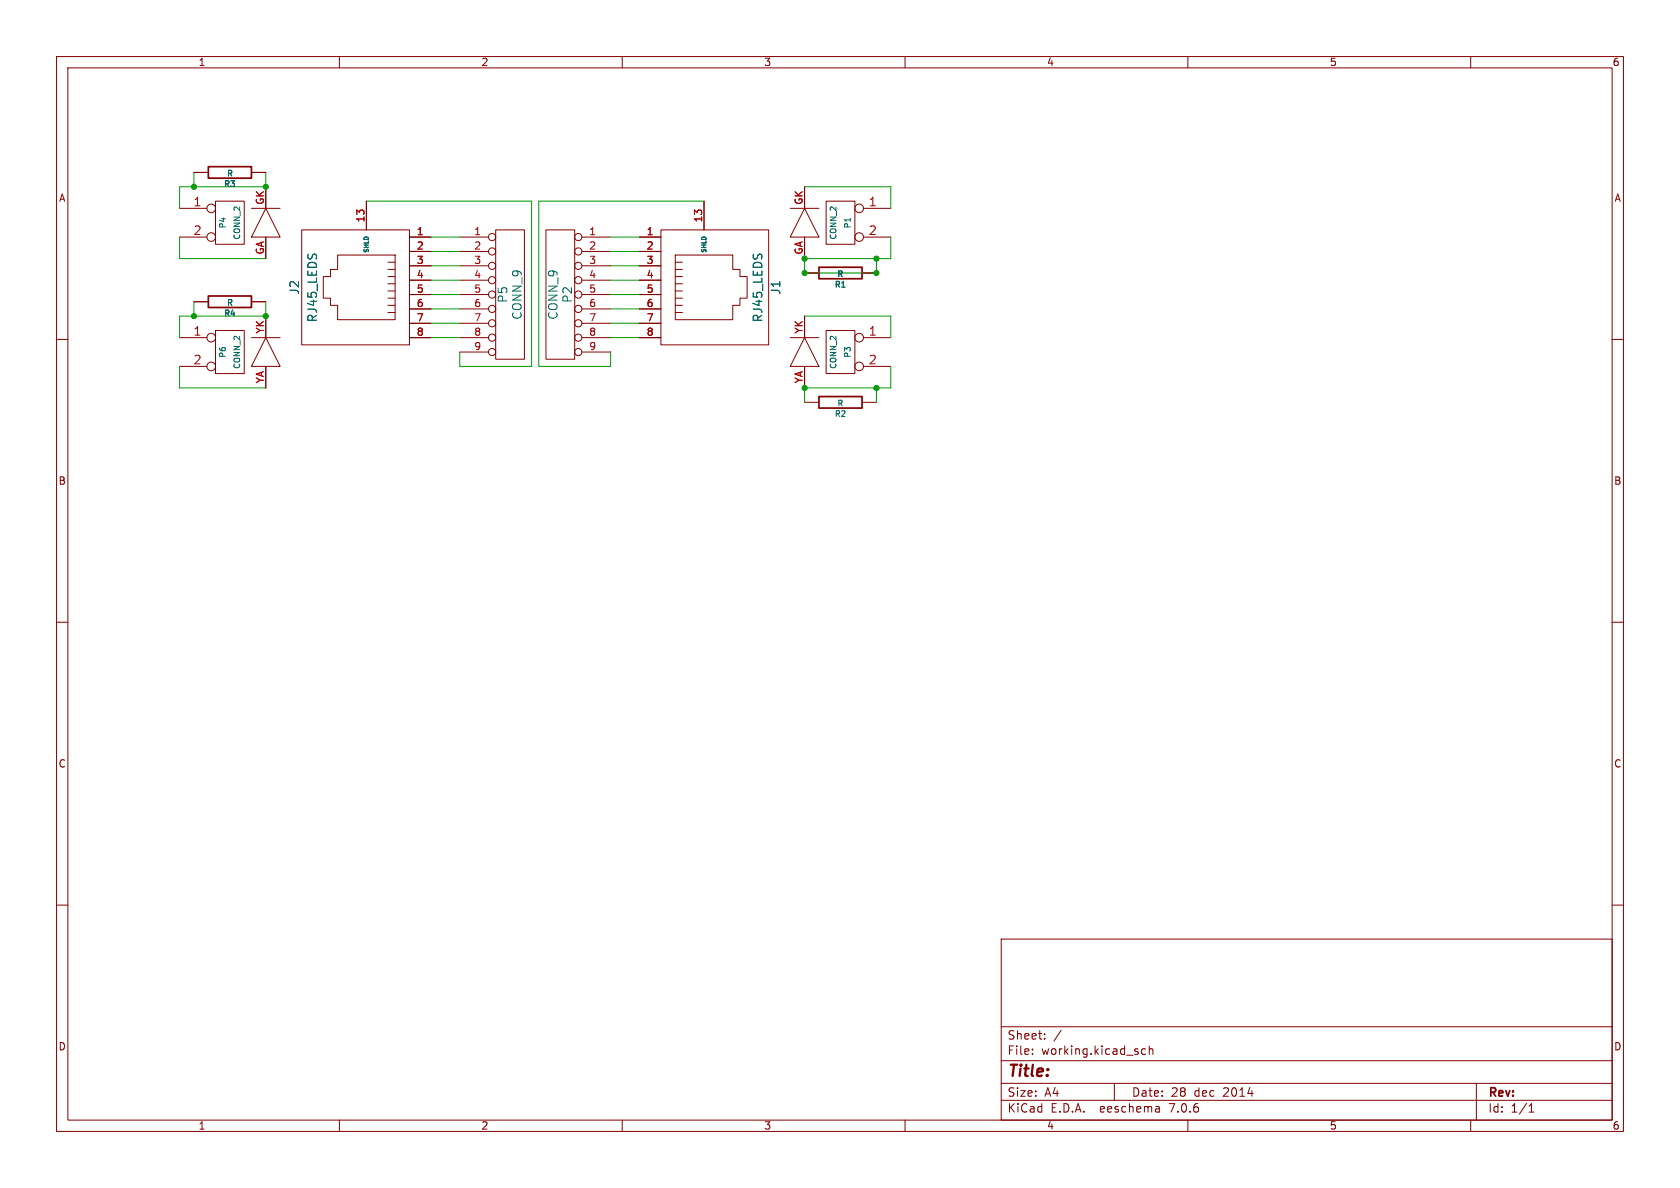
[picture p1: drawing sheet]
(kicad_sch (version 20230121) (generator eeschema)

 (paper "A4")

 (title_block
  (date "28 dec 2014"))

 (lib_symbols
  (symbol "rj45_injector-rescue:CONN_2" (pin_names (offset 1.016) hide) (in_bom yes) (on_board yes)
   (property "Reference" "P" (at -1.27 0 90) (effects (font (size 1.016 1.016))))
   (property "Value" "CONN_2" (at 1.27 0 90) (effects (font (size 1.016 1.016))))
   (property "Footprint" "" (at 0 0 0) (effects (font (size 1.524 1.524))))
   (property "Datasheet" "" (at 0 0 0) (effects (font (size 1.524 1.524))))
   (symbol "CONN_2_0_1"
    (rectangle (start -2.54 3.81) (end 2.54 -3.81) (stroke (width 0) (type solid)) (fill (type none))))
   (symbol "CONN_2_1_1"
    (pin passive inverted (at -8.89 2.54 0) (length 6.35) (name "P1" (effects (font (size 1.524 1.524)))) (number "1" (effects (font (size 1.524 1.524)))))
    (pin passive inverted (at -8.89 -2.54 0) (length 6.35) (name "PM" (effects (font (size 1.524 1.524)))) (number "2" (effects (font (size 1.524 1.524)))))))
  (symbol "rj45_injector-rescue:CONN_9" (pin_names (offset 1.016) hide) (in_bom yes) (on_board yes)
   (property "Reference" "P" (at -1.27 0 90) (effects (font (size 1.524 1.524))))
   (property "Value" "CONN_9" (at 1.27 0 90) (effects (font (size 1.524 1.524))))
   (property "Footprint" "" (at 0 0 0) (effects (font (size 1.524 1.524))))
   (property "Datasheet" "" (at 0 0 0) (effects (font (size 1.524 1.524))))
   (symbol "CONN_9_0_1"
    (rectangle (start -2.54 11.43) (end 2.54 -11.43) (stroke (width 0) (type solid)) (fill (type none))))
   (symbol "CONN_9_1_1"
    (pin passive inverted (at -8.89 10.16 0) (length 6.35) (name "P1" (effects (font (size 1.27 1.27)))) (number "1" (effects (font (size 1.27 1.27)))))
    (pin passive inverted (at -8.89 7.62 0) (length 6.35) (name "P2" (effects (font (size 1.27 1.27)))) (number "2" (effects (font (size 1.27 1.27)))))
    (pin passive inverted (at -8.89 5.08 0) (length 6.35) (name "P3" (effects (font (size 1.27 1.27)))) (number "3" (effects (font (size 1.27 1.27)))))
    (pin passive inverted (at -8.89 2.54 0) (length 6.35) (name "P4" (effects (font (size 1.27 1.27)))) (number "4" (effects (font (size 1.27 1.27)))))
    (pin passive inverted (at -8.89 0 0) (length 6.35) (name "P5" (effects (font (size 1.27 1.27)))) (number "5" (effects (font (size 1.27 1.27)))))
    (pin passive inverted (at -8.89 -2.54 0) (length 6.35) (name "P6" (effects (font (size 1.27 1.27)))) (number "6" (effects (font (size 1.27 1.27)))))
    (pin passive inverted (at -8.89 -5.08 0) (length 6.35) (name "P7" (effects (font (size 1.27 1.27)))) (number "7" (effects (font (size 1.27 1.27)))))
    (pin passive inverted (at -8.89 -7.62 0) (length 6.35) (name "P8" (effects (font (size 1.27 1.27)))) (number "8" (effects (font (size 1.27 1.27)))))
    (pin passive inverted (at -8.89 -10.16 0) (length 6.35) (name "P9" (effects (font (size 1.27 1.27)))) (number "9" (effects (font (size 1.27 1.27)))))))
  (symbol "rj45_injector-rescue:R" (pin_numbers hide) (pin_names (offset 0)) (in_bom yes) (on_board yes)
   (property "Reference" "R" (at 2.032 0 90) (effects (font (size 1.016 1.016))))
   (property "Value" "R" (at 0.1778 0.0254 90) (effects (font (size 1.016 1.016))))
   (property "Footprint" "" (at -1.778 0 90) (effects (font (size 0.762 0.762))))
   (property "Datasheet" "" (at 0 0 0) (effects (font (size 0.762 0.762))))
   (symbol "R_0_1"
    (rectangle (start -1.016 3.81) (end 1.016 -3.81) (stroke (width 0.3048) (type solid)) (fill (type none))))
   (symbol "R_1_1"
    (pin passive line (at 0 6.35 270) (length 2.54) (name "~" (effects (font (size 1.524 1.524)))) (number "1" (effects (font (size 1.524 1.524)))))
    (pin passive line (at 0 -6.35 90) (length 2.54) (name "~" (effects (font (size 1.524 1.524)))) (number "2" (effects (font (size 1.524 1.524)))))))
  (symbol "rj45_injector-rescue:RJ45_LEDS" (pin_names (offset 1.016)) (in_bom yes) (on_board yes)
   (property "Reference" "J" (at 0 12.7 0) (effects (font (size 1.524 1.524))))
   (property "Value" "RJ45_LEDS" (at 0 9.525 0) (effects (font (size 1.524 1.524))))
   (property "Footprint" "" (at 0 1.27 0) (effects (font (size 1.524 1.524))))
   (property "Datasheet" "" (at 0 1.27 0) (effects (font (size 1.524 1.524))))
   (symbol "RJ45_LEDS_0_1"
    (rectangle (start -10.16 -7.62) (end 10.16 11.43) (stroke (width 0) (type solid)) (fill (type none)))
    (polyline (pts (xy -8.89 20.32) (xy -8.89 15.24)) (stroke (width 0) (type solid)) (fill (type none)))
    (polyline (pts (xy 13.97 20.32) (xy 13.97 15.24)) (stroke (width 0) (type solid)) (fill (type none)))
    (polyline (pts (xy -4.445 -3.81) (xy -4.445 -5.08) (xy -4.445 -5.08)) (stroke (width 0) (type solid)) (fill (type none)))
    (polyline (pts (xy -3.175 -3.81) (xy -3.175 -5.08) (xy -3.175 -5.08)) (stroke (width 0) (type solid)) (fill (type none)))
    (polyline (pts (xy -1.905 -5.08) (xy -1.905 -3.81) (xy -1.905 -3.81)) (stroke (width 0) (type solid)) (fill (type none)))
    (polyline (pts (xy -0.635 -5.08) (xy -0.635 -3.81) (xy -0.635 -3.81)) (stroke (width 0) (type solid)) (fill (type none)))
    (polyline (pts (xy 0.635 -5.08) (xy 0.635 -3.81) (xy 0.635 -3.81)) (stroke (width 0) (type solid)) (fill (type none)))
    (polyline (pts (xy 1.905 -5.08) (xy 1.905 -3.81) (xy 1.905 -3.81)) (stroke (width 0) (type solid)) (fill (type none)))
    (polyline (pts (xy 3.175 -5.08) (xy 3.175 -3.81) (xy 3.175 -3.81)) (stroke (width 0) (type solid)) (fill (type none)))
    (polyline (pts (xy 4.445 -3.81) (xy 4.445 -5.08) (xy 4.445 -5.08)) (stroke (width 0) (type solid)) (fill (type none)))
    (polyline (pts (xy -13.97 20.32) (xy -13.97 15.24) (xy -8.89 17.78) (xy -13.97 20.32)) (stroke (width 0) (type solid)) (fill (type none)))
    (polyline (pts (xy 8.89 20.32) (xy 8.89 15.24) (xy 13.97 17.78) (xy 8.89 20.32)) (stroke (width 0) (type solid)) (fill (type none)))
    (polyline (pts (xy 5.715 -5.08) (xy -5.715 -5.08) (xy -5.715 5.08) (xy -3.175 5.08) (xy -3.175 6.35) (xy -1.905 6.35) (xy -1.905 7.62) (xy 1.905 7.62) (xy 1.905 6.35) (xy 3.175 6.35) (xy 3.175 5.08) (xy 5.715 5.08) (xy 5.715 -5.08) (xy 5.715 -5.08)) (stroke (width 0) (type solid)) (fill (type none))))
   (symbol "RJ45_LEDS_1_1"
    (pin passive line (at 8.89 -11.43 90) (length 3.81) (name "~" (effects (font (size 0.762 0.762)))) (number "1" (effects (font (size 1.27 1.27)))))
    (pin passive line (at 15.24 0 180) (length 5.08) (name "SHLD" (effects (font (size 0.762 0.762)))) (number "13" (effects (font (size 1.27 1.27)))))
    (pin passive line (at 6.35 -11.43 90) (length 3.81) (name "~" (effects (font (size 0.762 0.762)))) (number "2" (effects (font (size 1.27 1.27)))))
    (pin passive line (at 3.81 -11.43 90) (length 3.81) (name "~" (effects (font (size 1.27 1.27)))) (number "3" (effects (font (size 1.27 1.27)))))
    (pin passive line (at 1.27 -11.43 90) (length 3.81) (name "~" (effects (font (size 1.27 1.27)))) (number "4" (effects (font (size 1.27 1.27)))))
    (pin passive line (at -1.27 -11.43 90) (length 3.81) (name "~" (effects (font (size 1.27 1.27)))) (number "5" (effects (font (size 1.27 1.27)))))
    (pin passive line (at -3.81 -11.43 90) (length 3.81) (name "~" (effects (font (size 1.27 1.27)))) (number "6" (effects (font (size 1.27 1.27)))))
    (pin passive line (at -6.35 -11.43 90) (length 3.81) (name "~" (effects (font (size 1.27 1.27)))) (number "7" (effects (font (size 1.27 1.27)))))
    (pin passive line (at -8.89 -11.43 90) (length 3.81) (name "~" (effects (font (size 1.27 1.27)))) (number "8" (effects (font (size 1.27 1.27)))))
    (pin input line (at 5.08 17.78 0) (length 3.81) (name "~" (effects (font (size 0.762 0.762)))) (number "GA" (effects (font (size 1.27 1.27)))))
    (pin output line (at 17.78 17.78 180) (length 3.81) (name "~" (effects (font (size 0.762 0.762)))) (number "GK" (effects (font (size 1.27 1.27)))))
    (pin input line (at -17.78 17.78 0) (length 3.81) (name "~" (effects (font (size 0.762 0.762)))) (number "YA" (effects (font (size 1.27 1.27)))))
    (pin output line (at -5.08 17.78 180) (length 3.81) (name "~" (effects (font (size 0.762 0.762)))) (number "YK" (effects (font (size 1.27 1.27))))))))

 (junction (at 34.29 55.88) (diameter 0) (color 0 0 0 0))
 (junction (at 46.99 55.88) (diameter 0) (color 0 0 0 0))
 (junction (at 154.94 45.72) (diameter 0) (color 0 0 0 0))
 (junction (at 154.94 48.26) (diameter 0) (color 0 0 0 0))
 (junction (at 34.29 33.02) (diameter 0) (color 0 0 0 0))
 (junction (at 142.24 68.58) (diameter 0) (color 0 0 0 0))
 (junction (at 46.99 33.02) (diameter 0) (color 0 0 0 0))
 (junction (at 142.24 45.72) (diameter 0) (color 0 0 0 0))
 (junction (at 142.24 48.26) (diameter 0) (color 0 0 0 0))
 (junction (at 154.94 68.58) (diameter 0) (color 0 0 0 0))

 (wire (pts (xy 154.94 45.72) (xy 142.24 45.72)) (stroke (width 0) (type default)))
 (wire (pts (xy 31.75 45.72) (xy 31.75 41.91)) (stroke (width 0) (type default)))
 (wire (pts (xy 142.24 48.26) (xy 154.94 48.26)) (stroke (width 0) (type default)))
 (wire (pts (xy 31.75 33.02) (xy 31.75 36.83)) (stroke (width 0) (type default)))
 (wire (pts (xy 76.2 41.91) (xy 81.28 41.91)) (stroke (width 0) (type default)))
 (wire (pts (xy 157.48 41.91) (xy 157.48 45.72)) (stroke (width 0) (type default)))
 (wire (pts (xy 93.98 35.56) (xy 93.98 64.77)) (stroke (width 0) (type default)))
 (wire (pts (xy 76.2 57.15) (xy 81.28 57.15)) (stroke (width 0) (type default)))
 (wire (pts (xy 107.95 64.77) (xy 107.95 62.23)) (stroke (width 0) (type default)))
 (wire (pts (xy 34.29 30.48) (xy 34.29 33.02)) (stroke (width 0) (type default)))
 (wire (pts (xy 95.25 35.56) (xy 95.25 64.77)) (stroke (width 0) (type default)))
 (wire (pts (xy 113.03 46.99) (xy 107.95 46.99)) (stroke (width 0) (type default)))
 (wire (pts (xy 46.99 45.72) (xy 31.75 45.72)) (stroke (width 0) (type default)))
 (wire (pts (xy 113.03 59.69) (xy 107.95 59.69)) (stroke (width 0) (type default)))
 (wire (pts (xy 76.2 46.99) (xy 81.28 46.99)) (stroke (width 0) (type default)))
 (wire (pts (xy 31.75 68.58) (xy 31.75 64.77)) (stroke (width 0) (type default)))
 (wire (pts (xy 46.99 55.88) (xy 34.29 55.88)) (stroke (width 0) (type default)))
 (wire (pts (xy 81.28 64.77) (xy 81.28 62.23)) (stroke (width 0) (type default)))
 (wire (pts (xy 76.2 52.07) (xy 81.28 52.07)) (stroke (width 0) (type default)))
 (wire (pts (xy 34.29 53.34) (xy 34.29 55.88)) (stroke (width 0) (type default)))
 (wire (pts (xy 113.03 41.91) (xy 107.95 41.91)) (stroke (width 0) (type default)))
 (wire (pts (xy 113.03 52.07) (xy 107.95 52.07)) (stroke (width 0) (type default)))
 (wire (pts (xy 157.48 55.88) (xy 157.48 59.69)) (stroke (width 0) (type default)))
 (wire (pts (xy 157.48 33.02) (xy 157.48 36.83)) (stroke (width 0) (type default)))
 (wire (pts (xy 113.03 54.61) (xy 107.95 54.61)) (stroke (width 0) (type default)))
 (wire (pts (xy 46.99 68.58) (xy 31.75 68.58)) (stroke (width 0) (type default)))
 (wire (pts (xy 93.98 64.77) (xy 81.28 64.77)) (stroke (width 0) (type default)))
 (wire (pts (xy 76.2 44.45) (xy 81.28 44.45)) (stroke (width 0) (type default)))
 (wire (pts (xy 76.2 54.61) (xy 81.28 54.61)) (stroke (width 0) (type default)))
 (wire (pts (xy 154.94 48.26) (xy 154.94 45.72)) (stroke (width 0) (type default)))
 (wire (pts (xy 154.94 71.12) (xy 154.94 68.58)) (stroke (width 0) (type default)))
 (wire (pts (xy 142.24 55.88) (xy 157.48 55.88)) (stroke (width 0) (type default)))
 (wire (pts (xy 142.24 33.02) (xy 157.48 33.02)) (stroke (width 0) (type default)))
 (wire (pts (xy 64.77 35.56) (xy 93.98 35.56)) (stroke (width 0) (type default)))
 (wire (pts (xy 107.95 57.15) (xy 113.03 57.15)) (stroke (width 0) (type default)))
 (wire (pts (xy 34.29 33.02) (xy 31.75 33.02)) (stroke (width 0) (type default)))
 (wire (pts (xy 142.24 45.72) (xy 142.24 48.26)) (stroke (width 0) (type default)))
 (wire (pts (xy 46.99 33.02) (xy 34.29 33.02)) (stroke (width 0) (type default)))
 (wire (pts (xy 113.03 49.53) (xy 107.95 49.53)) (stroke (width 0) (type default)))
 (wire (pts (xy 95.25 64.77) (xy 107.95 64.77)) (stroke (width 0) (type default)))
 (wire (pts (xy 46.99 30.48) (xy 46.99 33.02)) (stroke (width 0) (type default)))
 (wire (pts (xy 157.48 45.72) (xy 154.94 45.72)) (stroke (width 0) (type default)))
 (wire (pts (xy 157.48 68.58) (xy 154.94 68.58)) (stroke (width 0) (type default)))
 (wire (pts (xy 76.2 49.53) (xy 81.28 49.53)) (stroke (width 0) (type default)))
 (wire (pts (xy 46.99 53.34) (xy 46.99 55.88)) (stroke (width 0) (type default)))
 (wire (pts (xy 34.29 55.88) (xy 31.75 55.88)) (stroke (width 0) (type default)))
 (wire (pts (xy 31.75 55.88) (xy 31.75 59.69)) (stroke (width 0) (type default)))
 (wire (pts (xy 154.94 68.58) (xy 142.24 68.58)) (stroke (width 0) (type default)))
 (wire (pts (xy 157.48 64.77) (xy 157.48 68.58)) (stroke (width 0) (type default)))
 (wire (pts (xy 95.25 35.56) (xy 124.46 35.56)) (stroke (width 0) (type default)))
 (wire (pts (xy 113.03 44.45) (xy 107.95 44.45)) (stroke (width 0) (type default)))
 (wire (pts (xy 76.2 59.69) (xy 81.28 59.69)) (stroke (width 0) (type default)))
 (wire (pts (xy 142.24 68.58) (xy 142.24 71.12)) (stroke (width 0) (type default)))

 (symbol (lib_id "rj45_injector-rescue:CONN_9") (at 99.06 52.07 0) (mirror y) (unit 1) (in_bom yes) (on_board yes) (dnp no)
  (property "Reference" "P2" (at 100.33 52.07 90) (effects (font (size 1.524 1.524))))
  (property "Value" "CONN_9" (at 97.79 52.07 90) (effects (font (size 1.524 1.524))))
  (property "Footprint" "~" (at 99.06 52.07 0) (effects (font (size 1.524 1.524))))
  (property "Datasheet" "~" (at 99.06 52.07 0) (effects (font (size 1.524 1.524)))) (pin "1") (pin "2") (pin "3") (pin "4") (pin "5") (pin "6") (pin "7") (pin "8") (pin "9"))

 (symbol (lib_id "rj45_injector-rescue:CONN_9") (at 90.17 52.07 0) (unit 1) (in_bom yes) (on_board yes) (dnp no)
  (property "Reference" "P5" (at 88.9 52.07 90) (effects (font (size 1.524 1.524))))
  (property "Value" "CONN_9" (at 91.44 52.07 90) (effects (font (size 1.524 1.524))))
  (property "Footprint" "~" (at 90.17 52.07 0) (effects (font (size 1.524 1.524))))
  (property "Datasheet" "~" (at 90.17 52.07 0) (effects (font (size 1.524 1.524)))) (pin "1") (pin "2") (pin "3") (pin "4") (pin "5") (pin "6") (pin "7") (pin "8") (pin "9"))

 (symbol (lib_id "rj45_injector-rescue:CONN_2") (at 148.59 39.37 0) (mirror y) (unit 1) (in_bom yes) (on_board yes) (dnp no)
  (property "Reference" "P1" (at 149.86 39.37 90) (effects (font (size 1.016 1.016))))
  (property "Value" "CONN_2" (at 147.32 39.37 90) (effects (font (size 1.016 1.016))))
  (property "Footprint" "~" (at 148.59 39.37 0) (effects (font (size 1.524 1.524))))
  (property "Datasheet" "~" (at 148.59 39.37 0) (effects (font (size 1.524 1.524)))) (pin "1") (pin "2"))

 (symbol (lib_id "rj45_injector-rescue:CONN_2") (at 148.59 62.23 0) (mirror y) (unit 1) (in_bom yes) (on_board yes) (dnp no)
  (property "Reference" "P3" (at 149.86 62.23 90) (effects (font (size 1.016 1.016))))
  (property "Value" "CONN_2" (at 147.32 62.23 90) (effects (font (size 1.016 1.016))))
  (property "Footprint" "~" (at 148.59 62.23 0) (effects (font (size 1.524 1.524))))
  (property "Datasheet" "~" (at 148.59 62.23 0) (effects (font (size 1.524 1.524)))) (pin "1") (pin "2"))

 (symbol (lib_id "rj45_injector-rescue:CONN_2") (at 40.64 39.37 0) (unit 1) (in_bom yes) (on_board yes) (dnp no)
  (property "Reference" "P4" (at 39.37 39.37 90) (effects (font (size 1.016 1.016))))
  (property "Value" "CONN_2" (at 41.91 39.37 90) (effects (font (size 1.016 1.016))))
  (property "Footprint" "~" (at 40.64 39.37 0) (effects (font (size 1.524 1.524))))
  (property "Datasheet" "~" (at 40.64 39.37 0) (effects (font (size 1.524 1.524)))) (pin "1") (pin "2"))

 (symbol (lib_id "rj45_injector-rescue:CONN_2") (at 40.64 62.23 0) (unit 1) (in_bom yes) (on_board yes) (dnp no)
  (property "Reference" "P6" (at 39.37 62.23 90) (effects (font (size 1.016 1.016))))
  (property "Value" "CONN_2" (at 41.91 62.23 90) (effects (font (size 1.016 1.016))))
  (property "Footprint" "~" (at 40.64 62.23 0) (effects (font (size 1.524 1.524))))
  (property "Datasheet" "~" (at 40.64 62.23 0) (effects (font (size 1.524 1.524)))) (pin "1") (pin "2"))

 (symbol (lib_id "rj45_injector-rescue:RJ45_LEDS") (at 124.46 50.8 270) (mirror x) (unit 1) (in_bom yes) (on_board yes) (dnp no)
  (property "Reference" "J1" (at 137.16 50.8 0) (effects (font (size 1.524 1.524))))
  (property "Value" "RJ45_LEDS" (at 133.985 50.8 0) (effects (font (size 1.524 1.524))))
  (property "Footprint" "" (at 125.73 50.8 0) (effects (font (size 1.524 1.524))))
  (property "Datasheet" "" (at 125.73 50.8 0) (effects (font (size 1.524 1.524)))) (pin "1") (pin "13") (pin "2") (pin "3") (pin "4") (pin "5") (pin "6") (pin "7") (pin "8") (pin "GA") (pin "GK") (pin "YA") (pin "YK"))

 (symbol (lib_id "rj45_injector-rescue:RJ45_LEDS") (at 64.77 50.8 90) (unit 1) (in_bom yes) (on_board yes) (dnp no)
  (property "Reference" "J2" (at 52.07 50.8 0) (effects (font (size 1.524 1.524))))
  (property "Value" "RJ45_LEDS" (at 55.245 50.8 0) (effects (font (size 1.524 1.524))))
  (property "Footprint" "" (at 63.5 50.8 0) (effects (font (size 1.524 1.524))))
  (property "Datasheet" "" (at 63.5 50.8 0) (effects (font (size 1.524 1.524)))) (pin "1") (pin "13") (pin "2") (pin "3") (pin "4") (pin "5") (pin "6") (pin "7") (pin "8") (pin "GA") (pin "GK") (pin "YA") (pin "YK"))

 (symbol (lib_id "rj45_injector-rescue:R") (at 40.64 53.34 270) (unit 1) (in_bom yes) (on_board yes) (dnp no)
  (property "Reference" "R4" (at 40.64 55.372 90) (effects (font (size 1.016 1.016))))
  (property "Value" "R" (at 40.6654 53.5178 90) (effects (font (size 1.016 1.016))))
  (property "Footprint" "" (at 40.64 51.562 90) (effects (font (size 0.762 0.762))))
  (property "Datasheet" "" (at 40.64 53.34 0) (effects (font (size 0.762 0.762)))) (pin "1") (pin "2"))

 (symbol (lib_id "rj45_injector-rescue:R") (at 40.64 30.48 270) (unit 1) (in_bom yes) (on_board yes) (dnp no)
  (property "Reference" "R3" (at 40.64 32.512 90) (effects (font (size 1.016 1.016))))
  (property "Value" "R" (at 40.6654 30.6578 90) (effects (font (size 1.016 1.016))))
  (property "Footprint" "" (at 40.64 28.702 90) (effects (font (size 0.762 0.762))))
  (property "Datasheet" "" (at 40.64 30.48 0) (effects (font (size 0.762 0.762)))) (pin "1") (pin "2"))

 (symbol (lib_id "rj45_injector-rescue:R") (at 148.59 71.12 90) (mirror x) (unit 1) (in_bom yes) (on_board yes) (dnp no)
  (property "Reference" "R2" (at 148.59 73.152 90) (effects (font (size 1.016 1.016))))
  (property "Value" "R" (at 148.5646 71.2978 90) (effects (font (size 1.016 1.016))))
  (property "Footprint" "" (at 148.59 69.342 90) (effects (font (size 0.762 0.762))))
  (property "Datasheet" "" (at 148.59 71.12 0) (effects (font (size 0.762 0.762)))) (pin "1") (pin "2"))

 (symbol (lib_id "rj45_injector-rescue:R") (at 148.59 48.26 90) (mirror x) (unit 1) (in_bom yes) (on_board yes) (dnp no)
  (property "Reference" "R1" (at 148.59 50.292 90) (effects (font (size 1.016 1.016))))
  (property "Value" "R" (at 148.5646 48.4378 90) (effects (font (size 1.016 1.016))))
  (property "Footprint" "" (at 148.59 46.482 90) (effects (font (size 0.762 0.762))))
  (property "Datasheet" "" (at 148.59 48.26 0) (effects (font (size 0.762 0.762)))) (pin "1") (pin "2"))

 (sheet_instances (path "" (page "1"))))
